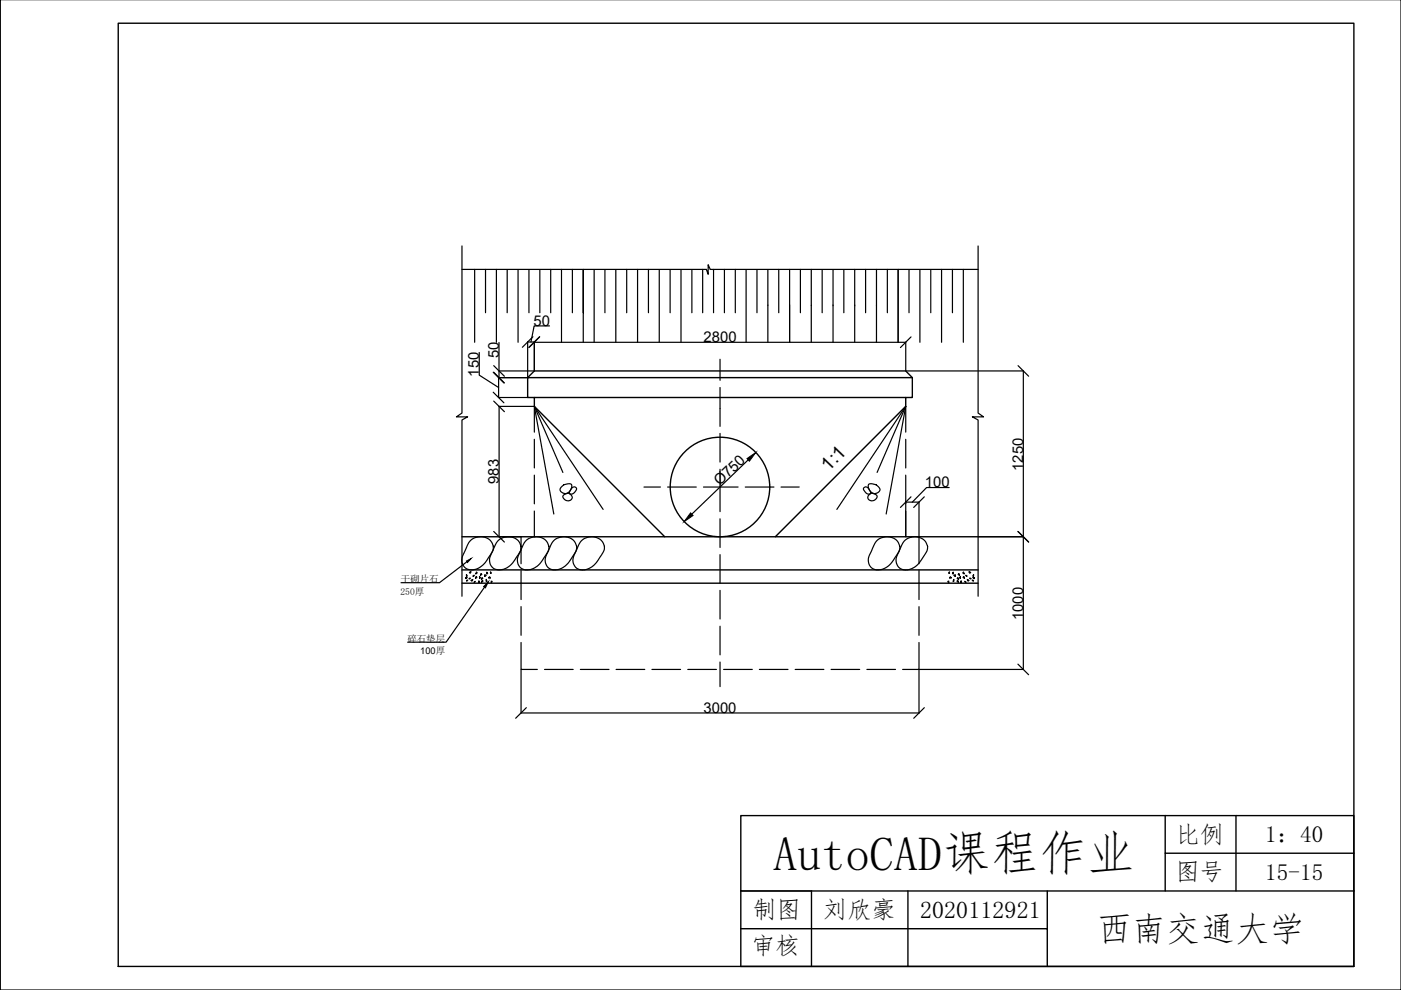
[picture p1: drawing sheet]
<svg xmlns="http://www.w3.org/2000/svg" width="297mm" height="210mm" viewBox="0 0 297 210" stroke-linecap="round" stroke-linejoin="round" font-family="sans-serif">
<!-- layer: 0 -->
<g fill="none" stroke="#000" stroke-width=".3">
<path d="M111.9 80.1l1.4-1.5h78.7l1.4 1.5M113.3 84.3h78.7M193.4 80.1h-81.5v4.2h1.4v1.9l27.6 27.6M193.4 80.1v4.2h-1.4v1.9l-27.6 27.6M97.9 113.8h109.5M97.9 123.6h109.5M97.9 120.8h109.5"/>
<circle cx="152.6" cy="103.3" r="10.6"/>
</g>
<g fill="none" stroke="#000" stroke-width=".25">
<path d="M152.7 76.2v4.4M113.3 86.2v5.4M113.3 93.1v6.1M152.7 82.2v8.2M152.7 91.9v6.1M152.7 99.5v9M192 86.2v5.4M192 93.1v6.1M110.5 113.8v5.7M113.3 100.7v6.1M113.3 108.3v5.5M136.5 103.3h3.5"/>
<path d="M141.5 103.3h6.1M149.1 103.3h7.4M152.7 110v6.1M152.7 117.6v6.1M158 103.3h6.1M165.6 103.3h3.8M192 100.7v6.1M192 108.3v5.5M194.8 113.8v5.7M110.5 136.2v5.7h3.4M110.5 121v6.1M110.5 128.6v6.1"/>
<path d="M152.7 125.2v6M152.7 132.8v6M194.8 136.2v5.7h-3.4M194.8 121v6.1M194.8 128.6v6.1M115.5 141.9h6M123 141.9h6.1M130.6 141.9h6.1M138.2 141.9h6.1M145.8 141.9h6.1M152.7 140.4v5.2M153.4 141.9h6.1"/>
<path d="M161 141.9h6.1M168.6 141.9h6.1M176.2 141.9h6.1M183.8 141.9h6.1"/>
</g>
<g fill="none" stroke="#000" stroke-width=".25">
<path d="M297 -.1v210h-296.9v-210M97.9 52.1v35.5l-1.1 .8h2.4l-1.3 .6v37.4M97.9 57.1h51.9l.3 1.1v-2.1l.5 1h56.8M100.6 57.1v15.5M102.9 57.1v9.2M105.2 57.1v15.5M107.5 57.1v9.2M109.8 57.1v15.5M112.1 57.1v9.2M114.5 57.1v9.2M116.8 57.1v9.2M119 57.1v15.5"/>
<path d="M121.4 57.1v9.2M126 57.1v15.5M128.3 57.1v9.2M130.6 57.1v15.5M132.9 57.1v9.2M135.2 57.1v15.5M137.5 57.1v9.2M139.8 57.1v15.5M142.1 57.1v9.2M144.4 57.1v15.5M146.7 57.1v9.2M149 57.1v9.2"/>
<path d="M151.3 57.1v9.2M153.6 57.1v9.2M155.9 57.1v9.2M158.2 57.1v15.5M160.5 57.1v9.2M162.8 57.1v15.5M165.1 57.1v9.2M167.4 57.1v15.5M169.7 57.1v9.2M172 57.1v15.5M174.3 57.1v9.2M176.6 57.1v15.5"/>
<path d="M178.9 57.1v9.2M181.2 57.1v15.5M183.5 57.1v9.2M185.8 57.1v15.5M188.1 57.1v9.2M190.4 57.1v15.5M192.7 57.1v9.2M195 57.1v15.5M197.3 57.1v9.2M199.6 57.1v15.5M201.9 57.1v9.2M204.2 57.1v15.5"/>
<path d="M207.4 52.1v35.5l1.1 .8h-2.4l1.3 .6v37.4M101.6 74.7v4.8l4.1 2.7M105.8 78.6h7.5M105.8 72.6v7.5M111.9 72.5v7.5M111.9 72.5h1.4M113.3 72.5v6.1M113.3 72.6h78.7M116.5 69.1h-3.3l-.6 3.4M123.7 66.3v-9.2v15.5M192 72.5v6.1M192.1 78.6h24.9"/>
<path d="M217 78.6v63.3M111.9 80.1h-6.2v4.2h6.2M158.6 97.5l-11.9 11.5M192 86.2l-6 14M99 119.1l-5.8 4.4h-8.2M99.8 114.6a3 3 0 0 1 4.6 .6 2.12 2.12 0 0 1-.4 2.4 5.4 5.4 0 0 1-3.3 3.1 2.13 2.13 0 0 1-2.4-.7 2.13 2.13 0 0 1 0-2.5l.9-2.2zM105.7 114.6a2.84 2.84 0 0 1 4.8 1.6 9.2 9.2 0 0 1-2.2 3.6 2.81 2.81 0 0 1-4.2 .2 2.73 2.73 0 0 1 .3-3.1l.7-1.6zM111.6 114.6a2.84 2.84 0 0 1 2.9-.7 2.84 2.84 0 0 1 1.9 2.3 9.4 9.4 0 0 1-2.2 3.6 2.81 2.81 0 0 1-4.1 .2 2.73 2.73 0 0 1 .2-3.1l.7-1.6zM117.5 114.6a2.94 2.94 0 0 1 4.8 1.2 6.3 6.3 0 0 1-4 5 2.14 2.14 0 0 1-2.4-.8 2.14 2.14 0 0 1 0-2.5l1-2.2zM119 103.3a1.82 1.82 0 0 1 2.2-.5 1.37 1.37 0 0 1-.7 1.6 1.37 1.37 0 0 1-1.7-.4zM119.3 100.2l-6-14h-7.5v27.6h4.7M119.4 105a.97 .97 0 0 1 1.3-.4 .97 .97 0 0 1 .5 1.2 1.01 1.01 0 0 1-1.2 .3 1.01 1.01 0 0 1-.6-1.1z"/>
<path d="M121.3 103.5a.51 .51 0 0 1 .7-.2 .51 .51 0 0 1 .1 .8 .79 .79 0 0 1-.6 .6 .79 .79 0 0 1-.8-.2zM123.1 114.8a2.93 2.93 0 0 1 5.1 1v.4a8.9 8.9 0 0 1-2.2 3.6 2.76 2.76 0 0 1-4.2 .2 2.67 2.67 0 0 1 .3-3.1zM127.9 108l-14.6-21.8 4.1 22.8M177.4 108l14.6-21.8-4.1 22.8M184.2 102.7a1.72 1.72 0 0 1 2.3 1.3 1.29 1.29 0 0 1-1.4 .6 1.29 1.29 0 0 1-1-1.3zM184.3 104.8a1.03 1.03 0 0 1 1.7 .6 .97 .97 0 0 1-1.1 .8 .97 .97 0 0 1-.9-1zM184.3 103.9a.66 .66 0 0 0-.5-.6 .66 .66 0 0 0-.7 .4 1.26 1.26 0 0 0 1.4 1l.1-.4-.2-.3M186 114.6a2.95 2.95 0 0 1 4.8 1.2 6.4 6.4 0 0 1-4 5 2.14 2.14 0 0 1-2.4-.8 2.14 2.14 0 0 1 .1-2.5l.9-2.2zM191.9 114.6a2.94 2.94 0 0 1 4.8 1.2 6.4 6.4 0 0 1-4 5 2.14 2.14 0 0 1-2.4-.8 2.14 2.14 0 0 1 0-2.5l1-2.2zM192 106.4v7.4M192 106.5h2.8M194.8 106.4v7.4"/>
<path d="M201.2 103.4h-4.7l-3.1 3.1M207.4 113.8h9.6M98.7 122.5l.3-.1-.1 .3zM98.9 121.8l.2 .3-.2 .1zM98.9 123.2l.3-.2zM99.5 122.7l.2-.2zM99.5 121.4l.4-.2-.2 .4zM99.9 123l.4-.1-.3 .3zM100.3 122.1l.2-.1zM100.5 123.4l.2-.2zM101 122.2l.1 .2-.3 .2zM101 121.3l.2 .2-.3 .2z"/>
<path d="M101.5 123.1l.2 .4h-.2zM101.7 122.2l.1 .3-.1 .1zM102 121.6l.2 .2-.3 .2zM102.2 122.5l.2 .1-.3 .2zM102.2 123l.2 .2-.3 .2zM102.7 124.5l-8.1 11.7h-8.2M102.8 121.8l.3 .2-.3 .2zM103.1 122.8l.2 .5-.2-.1zM103.2 121.3l.2 .3-.2 .1zM103.8 122.3l.2 .3-.4-.1zM104 121.2l.2 .4-.2-.1zM104.1 123.2l.3 .1-.2 .3z"/>
<path d="M200.9 123.3l.3-.1-.1 .4zM201.3 121.2v.3l-.2 .1zM201.5 122.3l.2 .2-.4 .1zM202.1 121.3v.4l-.2-.1zM202.2 122l.4-.2-.1 .4zM202.2 122.8v.4l-.1 .1zM202.9 122.6l.2-.1 .1 .3zM203.1 123l.1 .4-.3-.2zM203.3 121.6l.1 .4-.3-.2zM203.6 122.2v.4l-.1-.1zM203.8 123.1v.4h-.2zM204.2 122.4l.2-.2 .1 .4z"/>
<path d="M204.3 121.3l.1 .4-.3-.2zM204.6 123.2l.2 .2zM204.8 122l.2 .1zM205.1 122.9l.3 .1-.1 .2zM205.4 121.2l.4 .2-.2 .2zM205.6 122.5l.3 .2zM206.1 123l.3 .2zM206.3 122.4l.3 .1-.1 .2zM206.4 121.8v.4l-.1-.1zM110.5 142v9.2M110.5 151.2h84.3M217 141.9l-22.2 .1v9.2"/>
<path d="M157.1 188.9h14.9"/>
</g>
<!-- layer: 0 -->
<g fill="none" stroke="#000" stroke-width=".25">
<path d="M104.6 78.9l2.2 2.3M104.7 78.9l2.2 2.3M104.7 77.5l2.2 2.3M113 71.4l-2.2 2.2M114.4 71.4l-2.3 2.2M114.4 71.4l-2.3 2.3M193.2 71.4l-2.3 2.3M215.8 77.5l2.3 2.3M104.6 83.2l2.2 2.2M104.7 85l2.2 2.3M104.7 112.7l2.2 2.2M193.2 105.3l-2.3 2.3"/>
<path d="M196 105.3l-2.3 2.3M215.8 112.7l2.3 2.2M111.6 150l-2.3 2.3M196 150l-2.3 2.3M215.8 140.8l2.3 2.3"/>
</g>
<path d="M158.4 97.2l1.8-1.3-1.3 1.9zM98.9 118.9l1-.5-.8 .9zM146.4 108.7l.5 .6-1.8 1.3zM103.5 123.4l-.6 1.2-.4-.2z" fill="#000" stroke="#000" stroke-width=".21"/>
<path d="M162.8 64.8h.1M167.4 64.8h.1M172 64.8h.1M176.6 64.8h.1M181.2 64.8h.1M185.8 64.8h.1" fill="none" stroke="#000" stroke-width=".21"/>
<path d="M25.1 4.9h261.9v200h-261.9zM247 172.9v8h40M262.1 172.9v16M157.1 188.9v16h129.9v-32h-129.9v16h129.9M157.1 196.9h64.9v8M172 188.9v16M192.5 188.9v16M222 188.9v8M247 180.9v8" fill="none" stroke="#000" stroke-width=".3"/>
<text font-size="10.2" x="164" y="184.5">AutoCAD课程作业</text>
<text font-size="7.3" x="232.6" y="199.6">西南交通大学</text>
<g font-size="5.1">
<text x="249.3" y="178.7">比例</text>
<text x="249.2" y="186.7">图号</text>
<text x="159.5" y="194.7">制图</text>
<text x="174.5" y="194.7">刘欣豪</text>
<text x="195.1" y="194.6">2020112921</text>
<text x="159.2" y="202.4">审核</text>
</g>
<g font-size="4.9">
<text x="268.3" y="178.6">1：40</text>
<text x="268.3" y="186.6">15-15</text>
</g>
<text font-size="4" x="175.7" y="100.1" transform="rotate(-46 175.7 100.1)">1:1</text>
<g font-size="3.1">
<text x="113.1" y="69">50</text>
<text x="105.8" y="76" transform="rotate(-90 105.8 76)">50</text>
<text x="149.2" y="72.5">2800</text>
<text x="101.5" y="79.9" transform="rotate(-90 101.5 79.9)">150</text>
<text x="216.9" y="99.8" transform="rotate(-90 216.9 99.8)">1250</text>
<text x="105.8" y="102.6" transform="rotate(-90 105.8 102.6)">983</text>
<text x="152.6" y="103.1" transform="rotate(-44 152.6 103.1)">Ø750</text>
<text x="196.1" y="103.3">100</text>
<text x="216.9" y="131.5" transform="rotate(-90 216.9 131.5)">1000</text>
<text x="149.2" y="151.1">3000</text>
</g>
<g font-size="2">
<text x="85" y="123.5">干砌片石</text>
<text x="84.9" y="126.1">250厚</text>
<text x="86.4" y="136.1">碎石垫层</text>
<text x="89.1" y="138.7">100厚</text>
</g>
</svg>
